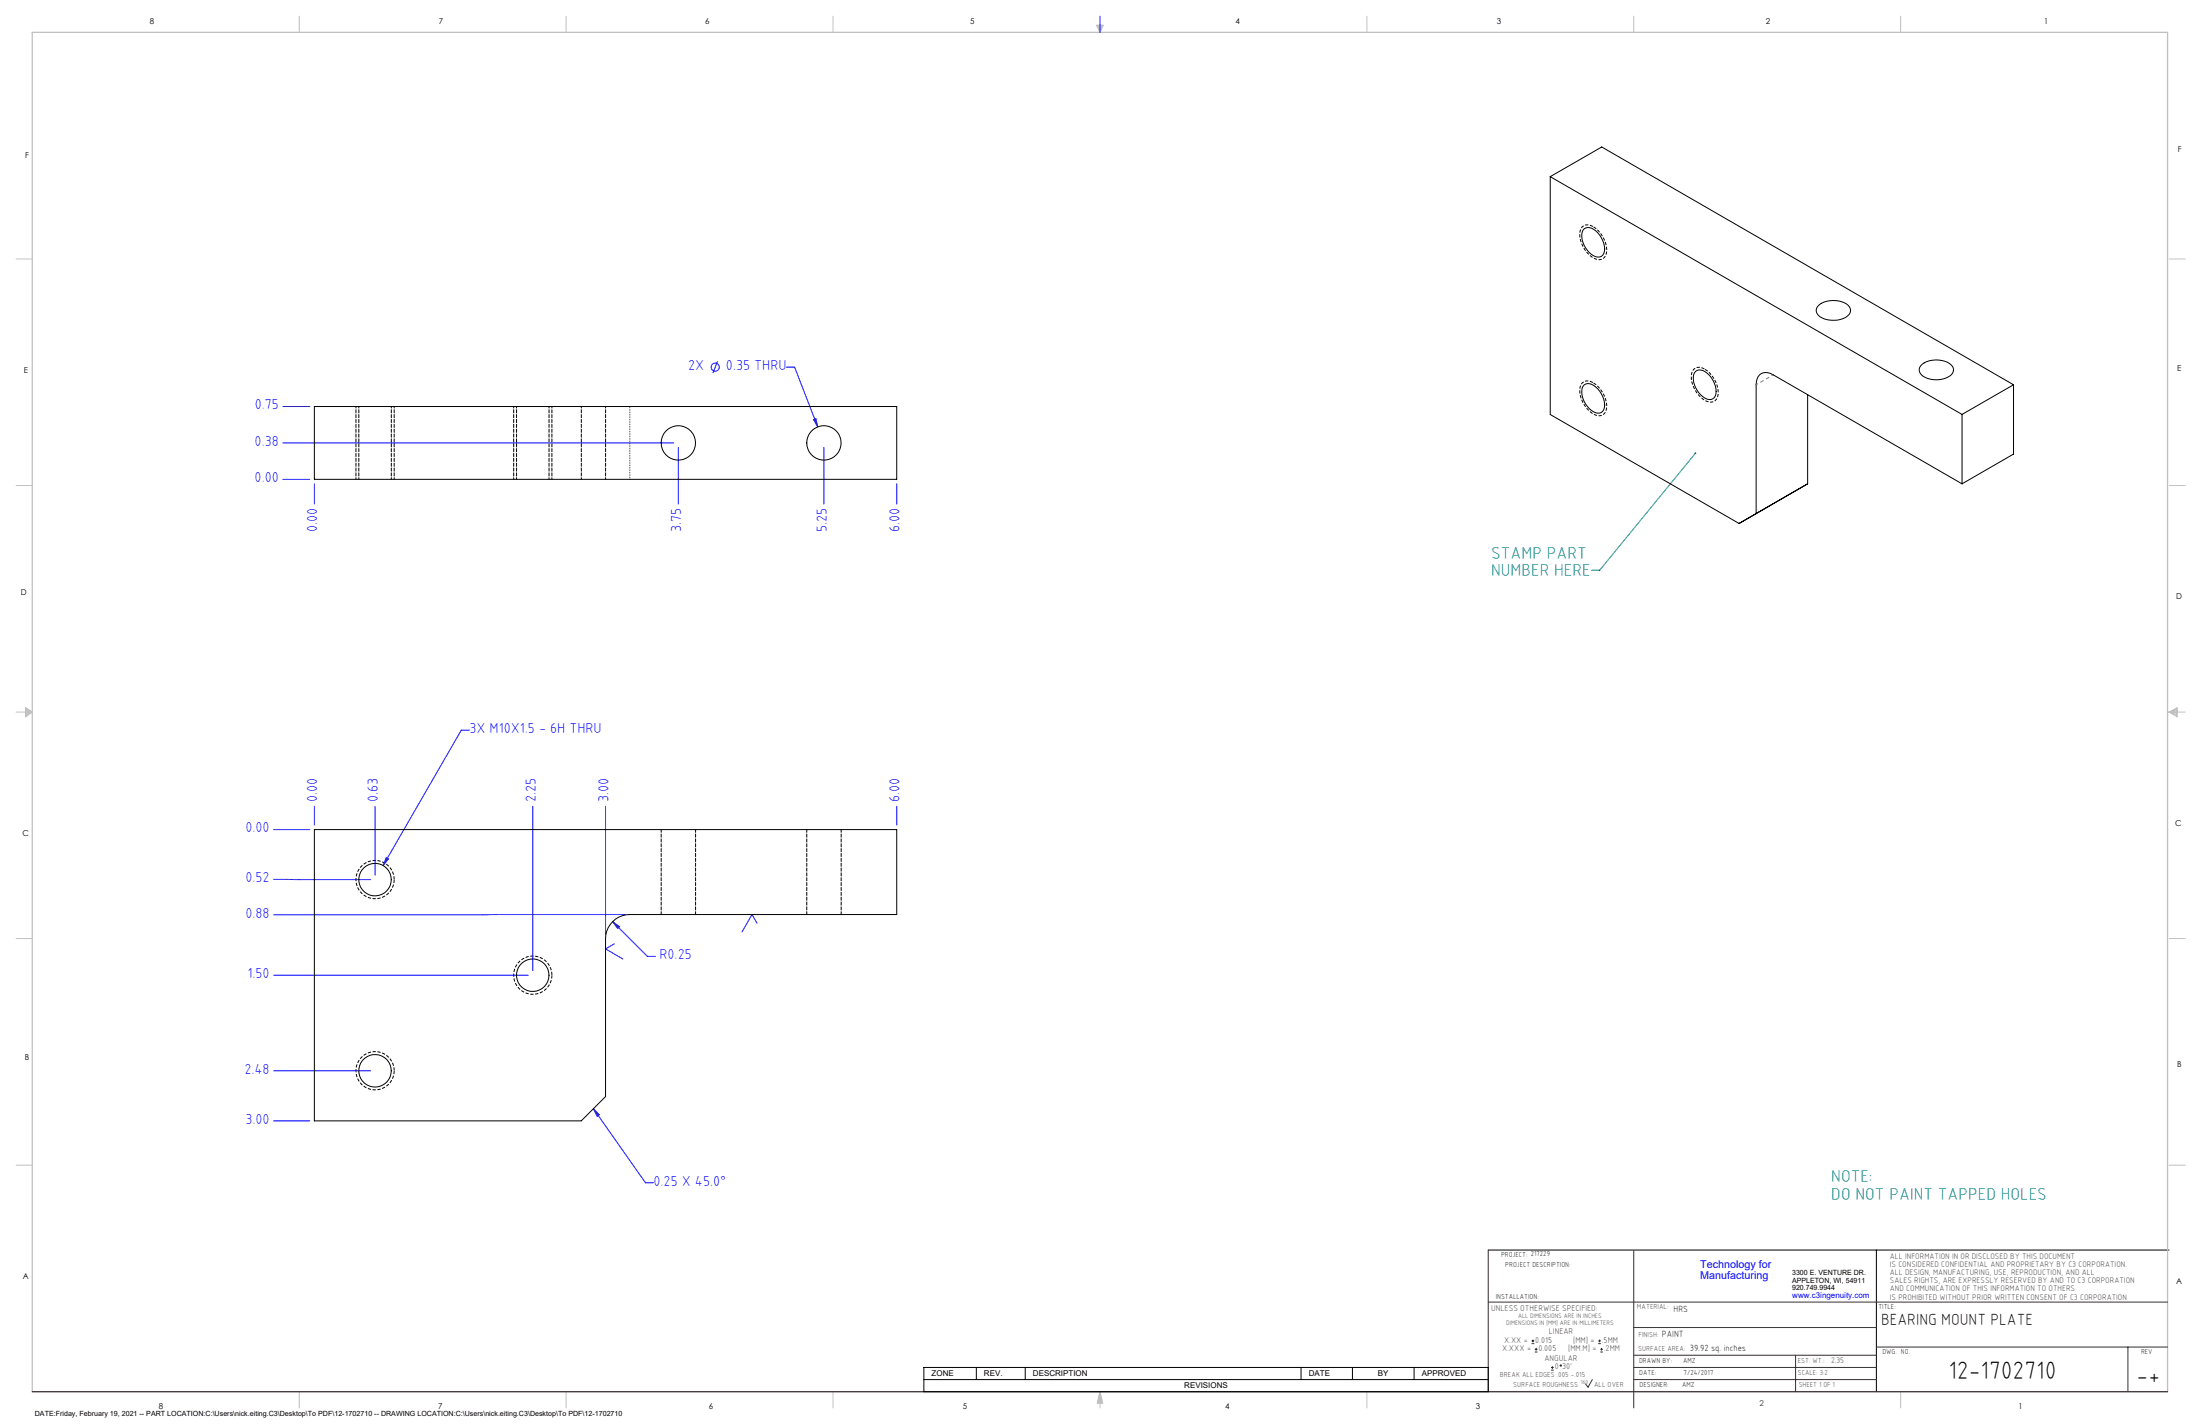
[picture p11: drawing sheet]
<svg xmlns="http://www.w3.org/2000/svg" width="864mm" height="559mm" viewBox="0 0 864 559" stroke-linecap="round" stroke-linejoin="round" font-family="sans-serif">
<path d="M584.2 490.5h267.3M736.6 490.5v55.6M362.7 536.6h221.5v9.5h-221.5zM383.3 536.6v4.8M402.4 536.6v4.8M510.7 536.6v4.8M530.9 536.6v4.8M555.1 536.6v4.8M362.7 541.4h221.5" fill="none" stroke="#000" stroke-width=".39"/>
<g fill="none" stroke="#c0c0c0" stroke-width=".39">
<path d="M117.5 6.4v6.3M222.2 6.4v6.3M327 6.4v6.3M430.4 9.9h2.7l-1.3 2.8zM430.9 9.9l.9 2.8M431.2 9.9l.6 2.8M432.1 9.9l-.3 2.8M432.6 9.9l-.8 2.8M536.6 6.4v6.3M641.3 6.4v6.3M746.1 6.4v6.3M6.3 101.6h6.4"/>
<path d="M851.5 101.6h6.3M6.3 190.5h6.4M851.5 190.5h6.3M6.3 279.4h6.4M10.1 277.7l2.6 1.7-2.6 1.9zM10.1 278.2l2.6 1.2M10.1 278.8l2.6 .6M12.7 279.4l-2.6 1.2M12.7 279.4l-2.6 .5M851.5 279.4h6.3M851.5 279.4l3.1 .5M851.5 279.4l3.1 1.2"/>
<path d="M851.5 279.4l3.1-1.7v3.6zM854.6 278.8l-3.1 .6M854.6 278.2l-3.1 1.2M6.3 368.3h6.4M851.5 368.3h6.3M6.3 457.2h6.4M851.5 457.2h6.3M117.5 546.1v6.4M222.2 546.1v6.4M327 546.1v6.4M431.8 546.1v6.4M431.8 546.1l1.1 4.5h-2.2z"/>
<path d="M431.8 546.1l.6 4.5M431.8 546.1l-.9 4.5M431.8 546.1l-.4 4.5M431.8 546.1l.3 4.5M536.6 546.1v6.4M746.1 546.1v6.4"/>
</g>
<path d="M12.7 546.1v-533.4h838.2v533.4" fill="none" stroke="#c0c0c0" stroke-width=".5"/>
<g fill="none" stroke="#00f" stroke-width=".39">
<path d="M431.8 6.4v6.3M111.1 159.5h10.5M281.7 141.8l-1.8 4.6M308.8 144.1h3.1l9.1 23.4M111.1 173.8h153.4M266.3 175.6v22.2M319.3 164.6l1-.3 .7 3.2zM323.4 175.6v22.2M111.1 188.1h10.5M123.4 189.9v7.9M352 189.9v7.9M184.3 286.5h-3.2l-30.7 53.2"/>
<path d="M123.4 316.4v7.3M147.2 316.4v27M209.1 316.4v64.5M237.7 316.4v50.2M352 316.4v7.3M107.4 325.5h14.2M151.6 336.5l.9 .5-2.1 2.7zM107.4 345.1l38.1 .1M245.5 358.9l-138.1 .1M240.5 361.7l2.7 1.9-.7 .7zM240.5 361.7l13.6 13.6h3.2M241.1 370.4l-3.4 2 6.8 3.9"/>
<path d="M297.2 362.3l-2-3.4-3.9 6.8M107.4 382.7h100M107.4 420.2h38.1M107.4 439.8h14.2M232.9 435.1l2.4 2.4-.9 .6zM232.9 435.1l20.5 29h3.1"/>
<circle cx="280.8" cy="144.1" r="1.59"/>
</g>
<path d="M584.2 490.5v55.6M641.3 490.7v61.8M584.2 511h266.7M641.3 520.9h95.3M641.3 531.8h95.3M641.3 536.6h95.3M704.8 531.8v14.3M736.6 528.6h114.3M835.3 528.6v17.5M625.1 541.4l-1.7 2.9-1-1.2M641.3 541.4h95.3" fill="none" stroke="#382c30" stroke-width=".39"/>
<path d="M12.7 546.1h838.2" fill="none" stroke="#382c30" stroke-width=".5"/>
<path d="M625.4 88.9a10.9 10.9 0 0 1 5 11.1 2.98 2.98 0 0 1-4.5 1.5 11.1 11.1 0 0 1-5.6-10.8 3.1 3.1 0 0 1 5.1-1.8M625.4 150.2a10.9 10.9 0 0 1 5 11 2.98 2.98 0 0 1-4.5 1.5 11.1 11.1 0 0 1-5.6-10.8 3.1 3.1 0 0 1 5.1-1.7M669.2 144.8a10.9 10.9 0 0 1 5 11.1 2.98 2.98 0 0 1-4.5 1.5 11.1 11.1 0 0 1-5.7-10.9 3.1 3.1 0 0 1 5.2-1.7" fill="none" stroke="#000" stroke-width=".39" stroke-dasharray="1.3 .6" stroke-dashoffset="-.2" stroke-linecap="butt"/>
<path d="M154.7 345.2a7.5 7.5 0 0 0-11.1-6.6 7.5 7.5 0 0 0-.3 12.9 7.5 7.5 0 0 0 11.4-5.9v-.4M216.6 382.7a7.5 7.5 0 0 0-11.1-6.6 7.5 7.5 0 0 0-.3 12.9 7.5 7.5 0 0 0 11.4-5.9v-.4M154.7 420.2a7.5 7.5 0 0 0-11.1-6.6 7.5 7.5 0 0 0-.3 12.9 7.5 7.5 0 0 0 11.4-5.9v-.4" fill="none" stroke="#000" stroke-width=".39" stroke-dasharray="1.3 .6" stroke-dashoffset="-.1" stroke-linecap="butt"/>
<path d="M139.7 159.5v28.6M201.6 159.5v28.6M154.7 188.1v-28.6M216.6 188.1v-28.6" fill="none" stroke="#000" stroke-width=".39" stroke-dasharray="1.3 .6" stroke-dashoffset=".6"/>
<path d="M665.6 177.8l-37.7 46h-3.1" fill="none" stroke="#008080" stroke-width=".39"/>
<path d="M665.2 177.7l.6-.1-.2 .2 .2-.2a.35 .35 0 0 1 0 .4 .35 .35 0 0 1-.4 .1 .35 .35 0 0 1-.2-.4z" fill="#008080"/>
<path d="M151.6 336.5l-1.2 3.2 2.1-2.7zM240.5 361.7l2 2.6 .7-.7zM232.9 435.1l2.4 2.4-.9 .6zM319.3 164.6l1.7 2.9-.7-3.2z" fill="#00f"/>
<g fill="none" stroke="#000" stroke-width=".39">
<path d="M608.5 69.3v93.4l74.2 42.7 26.9-15.5M608.5 69.3l161.7 93.3M608.5 69.3l20.3-11.6 161.6 93.3M621.8 89.8a3.6 3.6 0 0 1 4.7 .8 9.1 9.1 0 0 1 3.1 8.8 2.84 2.84 0 0 1-4.8 .5 8.7 8.7 0 0 1-3.4-9.5zM714.1 119.6a9.9 9.9 0 0 1 11.5 .3 2.78 2.78 0 0 1-1.1 4.7 10.1 10.1 0 0 1-10.7-.9 2.57 2.57 0 0 1 .3-4.1zM123.4 159.5h228.6v28.6h-228.6zM621.8 151.1a3.6 3.6 0 0 1 4.7 .8 9 9 0 0 1 3.1 8.8 2.54 2.54 0 0 1-4 .9 8.8 8.8 0 0 1-4.2-10zM665.6 145.7a3.5 3.5 0 0 1 4.6 .8 9 9 0 0 1 3.1 8.8 2.8 2.8 0 0 1-4.8 .5 8.6 8.6 0 0 1-3.3-9.5zM709.6 154.9v35M754.5 142.9a9.4 9.4 0 0 1 12 1 3.2 3.2 0 0 1-2.6 4.4 9.1 9.1 0 0 1-10.2-1.9 2.53 2.53 0 0 1 .8-3.5zM790.4 151v27.2l-20.2 11.7M790.4 151l-20.2 11.6"/>
<path d="M770.2 162.6v27.3M709.6 189.9l-6.8 3.8M770.2 189.9l-74.1-42.8a4.1 4.1 0 0 0-4.8-.5 4.1 4.1 0 0 0-1.9 4.4v50.5M123.4 325.5h228.6v33.4h-104.8a9.5 9.5 0 0 0-9.5 9.5v61.9l-9.5 9.5h-104.8z"/>
<circle cx="266.3" cy="173.8" r="6.7"/>
<circle cx="323.4" cy="173.8" r="6.7"/>
<circle cx="147.2" cy="345.2" r="6.4"/>
<circle cx="209.1" cy="382.7" r="6.4"/>
<circle cx="147.2" cy="420.2" r="6.4"/>
</g>
<path d="M259.5 325.5v33.4M316.7 325.5v33.4M273 358.9v-33.4M330.2 358.9v-33.4" fill="none" stroke="#000" stroke-width=".39" stroke-dasharray="1.3 .6" stroke-dashoffset=".2"/>
<path d="M696.1 147.1l-6.7 3.9" fill="none" stroke="#808080" stroke-width=".39" stroke-dasharray="6.3 1.3 1.3 1.3 1.3 1.3" stroke-dashoffset="5.6"/>
<path d="M140.9 159.5v28.6M202.8 159.5v28.6M228.2 159.5v28.6M237.7 159.5v28.6M153.6 188.1v-28.6M215.5 188.1v-28.6" fill="none" stroke="#000" stroke-width=".39" stroke-dasharray="1.3 .6" stroke-dashoffset=".6"/>
<path d="M247.2 188.1v-28.6" fill="none" stroke="#000" stroke-width=".39" stroke-dasharray="0 .6"/>
<g fill="none" stroke="#382c30" stroke-width=".39">
<path d="M601.2 527.3h1.1M601.2 526.2h1.1M601.7 525.7v1M602.5 530.5h1M602.5 529.5h1M603 529v1M608.9 537.7h1M608.9 536.6h1M609.4 536.1v1.1M627.4 527.3h1M627.4 526.2h1M627.9 525.7v1"/>
<path d="M628.2 530.5h1M628.2 529.5h1M628.7 529v1"/>
<circle cx="612.7" cy="535.9" r=".27"/>
</g>
<g font-size="9.9">
<text x="764.9" y="541.1">12-1702710</text>
<text x="838.7" y="543.2">-+</text>
</g>
<g font-size="6.8" fill="#008080">
<text x="585.4" y="219.3">STAMP PART</text>
<text x="585.4" y="226.1">NUMBER HERE</text>
<text x="718.9" y="464">NOTE:</text>
<text x="718.9" y="470.8">DO NOT PAINT TAPPED HOLES</text>
</g>
<text font-size="6.3" x="738.4" y="519.9">BEARING MOUNT PLATE</text>
<g font-size="5.7" fill="#00f">
<text x="270.1" y="145.2">2X</text>
<text x="285" y="145.2">0.35 THRU</text>
<text x="100" y="160.6">0.75</text>
<text x="100" y="174.9">0.38</text>
<text x="100" y="189.2">0.00</text>
<text x="124.6" y="208.9" transform="rotate(-90 124.6 208.9)">0.00</text>
<text x="267.4" y="208.9" transform="rotate(-90 267.4 208.9)">3.75</text>
<text x="324.6" y="208.9" transform="rotate(-90 324.6 208.9)">5.25</text>
<text x="353.2" y="208.9" transform="rotate(-90 353.2 208.9)">6.00</text>
<text x="184.3" y="287.6">3X M10X1.5 - 6H THRU</text>
<text x="124.6" y="314.8" transform="rotate(-90 124.6 314.8)">0.00</text>
<text x="148.4" y="314.8" transform="rotate(-90 148.4 314.8)">0.63</text>
<text x="210.3" y="314.8" transform="rotate(-90 210.3 314.8)">2.25</text>
<text x="238.9" y="314.8" transform="rotate(-90 238.9 314.8)">3.00</text>
<text x="353.2" y="314.8" transform="rotate(-90 353.2 314.8)">6.00</text>
<text x="96.3" y="326.7">0.00</text>
<text x="96.3" y="346.2">0.52</text>
<text x="96.3" y="360.1">0.88</text>
<text x="258.9" y="376.4">R0.25</text>
<text x="97.1" y="383.8">1.50</text>
<text x="95.9" y="421.3">2.48</text>
<text x="96.3" y="441">3.00</text>
<text x="256.6" y="465.2">0.25 X 45.0°</text>
</g>
<g font-size="4.2" fill="#00f">
<text x="667.4" y="497.7">Technology for</text>
<text x="667.4" y="502">Manufacturing</text>
</g>
<g font-size="3.5">
<text x="657" y="514.9">HRS</text>
<text x="652.4" y="524.7">PAINT</text>
<text x="663.3" y="530.1">39.92 sq. inches</text>
</g>
<g font-size="3.3" fill="#382c30">
<text x="585.4" y="514.4">UNLESS OTHERWISE SPECIFIED:</text>
<text x="590.4" y="526.8">X.XX =</text>
<text x="602.6" y="526.8">0.015</text>
<text x="608" y="523.6">LINEAR</text>
<text x="617.5" y="526.8">[MM] =</text>
<text x="628.8" y="526.8">.5MM</text>
<text x="589.6" y="530.1">X.XXX =</text>
<text x="603.9" y="530.1">0.005</text>
<text x="606.3" y="534">ANGULAR</text>
<text x="615.5" y="530.1">[MM.M] =</text>
<text x="629.6" y="530.1">.2MM</text>
<text x="610.3" y="537.3">0</text>
<text x="613.2" y="537.3">30'</text>
</g>
<g font-size="3.2">
<text x="58.8" y="9.6">8</text>
<text x="172.3" y="9.5">7</text>
<text x="276.8" y="9.5">6</text>
<text x="380.9" y="9.6">5</text>
<text x="485" y="9.5">4</text>
<text x="587.5" y="9.5">3</text>
<text x="693.1" y="9.5">2</text>
<text x="802.4" y="9.5">1</text>
<text x="854.9" y="59.8">F</text>
<text x="9.9" y="62">F</text>
<text x="9.3" y="146.5">E</text>
<text x="854.7" y="145.5">E</text>
<text x="8.2" y="233.6">D</text>
<text x="854.3" y="234.9">D</text>
<text x="8.9" y="328.1">C</text>
<text x="853.9" y="324.1">C</text>
<text x="9.7" y="415.8">B</text>
<text x="854.6" y="418.6">B</text>
<text x="9" y="502">A</text>
<text x="854.3" y="503.9">A</text>
<text x="62.3" y="552.9">8</text>
<text x="172" y="552.9">7</text>
<text x="278.3" y="552.9">6</text>
<text x="377.9" y="552.8">5</text>
<text x="481" y="552.8">4</text>
<text x="579.3" y="552.8">3</text>
<text x="792.4" y="552.8">1</text>
</g>
<g font-size="3.2" fill="#382c30">
<text x="741.9" y="494.1">ALL INFORMATION IN OR DISCLOSED BY THIS DOCUMENT</text>
<text x="741.9" y="497.3">IS CONSIDERED CONFIDENTIAL AND PROPRIETARY BY C3 CORPORATION.</text>
<text x="741.9" y="500.4">ALL DESIGN, MANUFACTURING, USE, REPRODUCTION, AND ALL</text>
<text x="741.9" y="503.6">SALES RIGHTS, ARE EXPRESSLY RESERVED BY AND TO C3 CORPORATION</text>
<text x="741.9" y="506.8">AND COMMUNICATION OF THIS INFORMATION TO OTHERS</text>
<text x="741.9" y="510">IS PROHIBITED WITHOUT PRIOR WRITTEN CONSENT OF C3 CORPORATION</text>
<text x="718.8" y="534.7">2.35</text>
<text x="690.7" y="551.6">2</text>
</g>
<text font-size="3.1" fill="#00f" x="703.5" y="509.2">www.c3ingenuity.com</text>
<g font-size="3.1">
<text x="365.7" y="540">ZONE</text>
<text x="386.3" y="540">REV.</text>
<text x="405.5" y="540">DESCRIPTION</text>
<text x="464.9" y="544.8">REVISIONS</text>
<text x="513.7" y="540">DATE</text>
<text x="540.9" y="540">BY</text>
<text x="558.1" y="540">APPROVED</text>
</g>
<g font-size="2.8">
<text x="589.2" y="493.3">PROJECT: 217229</text>
<text x="590.9" y="497.3">PROJECT DESCRIPTION:</text>
<text x="703.5" y="500.5">3300 E. VENTURE DR.</text>
<text x="703.5" y="503.3">APPLETON, WI, 54911</text>
<text x="587.1" y="509.6">INSTALLATION:</text>
<text x="703.5" y="506.2">920.749.9944</text>
<text x="737.3" y="513.8">TITLE:</text>
<text x="738.9" y="531.5">DWG. NO.</text>
<text x="840.5" y="531.3">REV</text>
<text x="643.4" y="534.9">DRAWN BY:</text>
<text x="643.5" y="539.7">DATE:</text>
<text x="660.7" y="534.7">AMZ</text>
<text x="660.9" y="539.6">7/24/2017</text>
<text x="643.6" y="544.4">DESIGNER:</text>
<text x="660.3" y="544.3">AMZ</text>
<text x="13.7" y="555.5">DATE:Friday, February 19, 2021 -- PART LOCATION:C:\Users\nick.eiting.C3\Desktop\To PDF\12-1702710 -- DRAWING LOCATION:C:\Users\nick.eiting.C3\Desktop\To PDF\12-1702710</text>
</g>
<g font-size="2.8" fill="#382c30">
<text x="642.6" y="513.8">MATERIAL:</text>
<text x="643.2" y="524.8">FINISH:</text>
<text x="643.1" y="530.1">SURFACE AREA:</text>
<text x="705.7" y="534.7">EST. WT.:</text>
<text x="705.7" y="539.7">SCALE: 3:2</text>
<text x="588.8" y="540.5">BREAK ALL EDGES .005 -.015</text>
<text x="594" y="544.2">SURFACE ROUGHNESS</text>
<text x="625.8" y="544.2">ALL OVER</text>
<text x="706.1" y="544.4">SHEET 1 OF 1</text>
</g>
<g font-size="2.5" fill="#382c30">
<text x="591.2" y="520.1">DIMENSIONS IN [MM] ARE IN MILLIMETERS</text>
<text x="595.9" y="517.3">ALL DIMENSIONS ARE IN INCHES</text>
</g>
<text font-size="2.2" fill="#382c30" x="620.6" y="542.9">160</text>
</svg>
